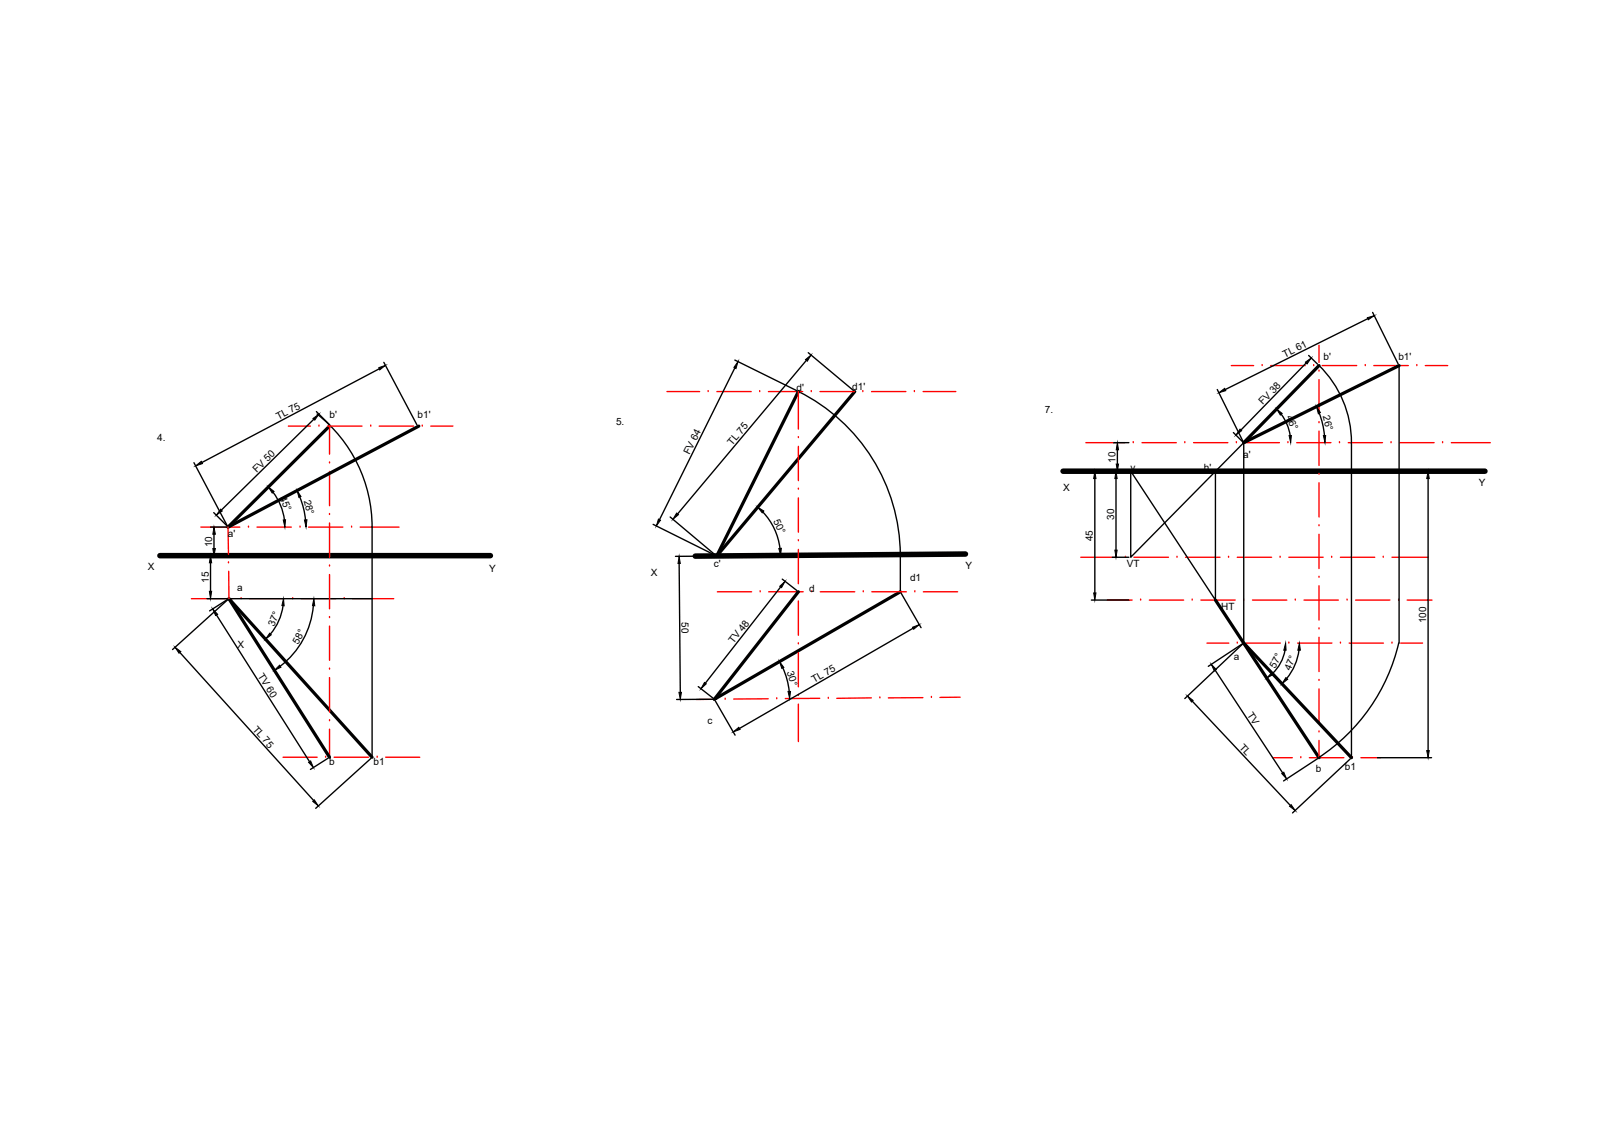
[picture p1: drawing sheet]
<svg xmlns="http://www.w3.org/2000/svg" width="297mm" height="210mm" viewBox="0 0 297 210" stroke-linecap="round" stroke-linejoin="round" font-family="sans-serif">
<!-- layer: 0 -->
<path d="M195.5 86.7h77.6M29.4 102.2h60.8M177.6 101.9l-49.7 .4" fill="none" stroke="#000" stroke-width="1"/>
<g fill="none" stroke="#f00" stroke-width=".25">
<path d="M53 78.4h4.1M58.7 78.4h.1M60.3 78.4h6.3M60.6 78.4v5.2M68.2 78.4h.1M69.8 78.4h6.3M77.7 78.4h.1M79.2 78.4h4.1M122.7 72h6M130.2 72h.1M131.9 72h6.3M139.7 72h.1"/>
<path d="M141.3 72h6.3M146.8 72v6.9M149.2 72h.1M150.8 72h6.3M158.7 72h.1M160.3 72h6.3M168.2 72h.1M169.8 72h6M226.5 67.3h4.1M232.1 67.3h.1M233.7 67.3h6.4M241.6 67.3h.1"/>
<path d="M242.6 77.8h.1M242.6 68.3h.1M242.6 63.5v3.2M242.6 69.8v6.3M242.6 79.3v6.3M243.2 67.3h6.3M251.1 67.3h.1M252.7 67.3h6.3M260.6 67.3h.1M262.2 67.3h4.1M36.9 97h7.2M41.9 97l.1 5"/>
<path d="M45.7 97h.1M47.3 97h6.3M55.2 97h.1M56.8 97h6.3M60.6 85.2h.1M60.6 94.6h.1M60.6 86.7v6.3M60.6 96.2v6.3M64.7 97h.1M66.2 97h7.2M146.8 80.5h.1M146.8 90h.1"/>
<path d="M146.8 99.5h.1M146.8 82.1v6.3M146.8 91.6v6.3M199.7 81.4h7.2M208.4 81.4h.1M210 81.4h6.4M217.9 81.4h.1M219.5 81.4h6.3M227.4 81.4h.1M229 81.4h6.3M236.9 81.4h.1M238.5 81.4h6.3"/>
<path d="M242.6 96.7h.1M242.6 87.2h.1M242.6 88.8v6.3M242.6 98.3v6.3M246.4 81.4h.1M248 81.4h6.3M255.8 81.4h.1M257.5 81.4h6.3M265.3 81.4h.1M266.9 81.4h7.2M35.2 110.1h7.6M42 103.5h.1"/>
<path d="M42.1 105.1v5M44.4 110.1h.1M45.9 110.1h6.4M53.8 110.1h.1M55.4 110.1h6.4M60.6 104.1h.1M60.6 113.6h.1M60.6 105.7v6.3M60.6 115.2v6.3M63.3 110.1h.1M64.9 110.1h7.5M131.9 108.9h6.3"/>
<path d="M139.8 108.9h.1M141.4 108.9h6.3M146.8 109h.1M146.8 118.4h.1M146.8 101.1v6.3M146.8 110.6v6.3M149.3 108.9h.1M150.9 108.9h6.3M158.8 108.9h.1M160.3 108.9h6.4M168.3 108.9h.1M169.8 108.9h6.3"/>
<path d="M198.8 102.5h6.6M203.7 110.4h4.5M207 102.5h.1M208.6 102.5h6.3M209.8 110.4h.1M211.4 110.4h6.3M216.5 102.5h.1M218 102.5h6.4M219.3 110.4h.1M220.9 110.4h6.3M222 118.3h4M226 102.5h.1"/>
<path d="M227.6 118.3h.1M227.6 102.5h6.3M228.8 110.4h.1M229.2 118.3h6.3M230.4 110.4h6.3M235.4 102.5h.1M237.1 118.3h.1M237.1 102.5h6.3M238.2 110.4h.1M238.7 118.3h6.3M239.8 110.4h6.4M242.6 115.7h.1"/>
<path d="M242.6 106.2h.1M242.6 107.8v6.3M242.6 117.2v6.4M244.9 102.5h.1M246.5 118.3h.1M246.5 102.5h6.3M247.8 110.4h.1M248.1 118.3h6.4M249.3 110.4h6.3M254.4 102.5h.1M256 118.3h.1M256 102.5h6.7"/>
<path d="M257.2 110.4h.1M257.6 118.3h4M258.8 110.4h4.6M52.1 139.3h6.2M59.9 139.3h.1M60.6 123.1h.1M60.6 132.6h.1M60.6 124.7v6.3M60.6 134.1v5.2M61.5 139.3h6.3M69.4 139.3h.1M70.9 139.3h6.3"/>
<path d="M131.8 128.6l-3.7 .1M133.4 128.6h.1M141.3 128.6h-6.4M142.9 128.6h.1M146.8 127.9h.1M146.8 120v6.4M146.8 129.5v6.9M150.8 128.5h-6.4M152.3 128.5h.1M160.3 128.4l-6.4 .1M161.8 128.4h.1M169.7 128.3l-6.3 .1"/>
<path d="M171.3 128.3h.1M176.6 128.3h-3.7M234.1 139.4h3.6M239.3 139.4h.1M240.8 139.4h6.4M242.6 134.6h.1M242.6 125.2h.1M242.6 126.7v6.3M242.6 136.2v3.2M248.7 139.4h.1M250.3 139.4h3.6"/>
</g>
<path d="M60.6 78.4l-18.7 18.6 35.1-18.6M146.8 72l-15 30.3 25.4-30.3M242.6 67.3l-13.8 14.1 28.5-14.1M146.8 108.9l-15.4 19.7 34.2-19.7M223.5 110.4l19.1 29M228.8 118.3l19.8 21.1M60.6 139.3l-18.5-29.2 26.3 29.2" fill="none" stroke="#000" stroke-width=".59"/>
<g fill="none" stroke="#000" stroke-width=".25">
<path d="M251.6 58.6l-26.2 13.1M252.5 57.5l4.7 9.5M57.7 77.1l-17 16.7M58.2 75.7l2.4 2.4M58.3 76.2a26.4 26.4 0 0 1 10.1 20.8M69.8 67.8l-32.6 17.3M70.6 66.7l6.1 11.5M135.2 66.2l11.3 5.7M135.2 67.7l-13.9 27.9M146.8 72a33.8 33.8 0 0 1 18.8 30M148.3 66.3l-23.7 28.3M148.7 64.9l8.3 6.9"/>
<path d="M223.9 71.7l4.7 9.4M226.9 79.6l1.6 1.6M235.7 76.2l.9 1.6 .7 2.3M240.2 66.8l-12 12.3M240.7 65.4l1.6 1.6M242.6 67.2a19.8 19.8 0 0 1 6 14.2v58M242.6 76l.7 2.3 .3 1.8M257.3 67.3v51M35.7 85.1l6.1 11.6M38.7 97h2.9M39.3 94.3l2.4 2.4M39.4 98.3v2.6"/>
<path d="M50.2 90.6a10.5 10.5 0 0 1 2.1 5M55.1 91.4l.6 1.8 .5 2.4M68.4 97v42.3M120.1 96.5l11.4 5.6M123.3 95.1l8.3 7M140.3 94.2a11.7 11.7 0 0 1 3.2 6.7M200.7 86.7h6.9M201.4 88v21.1M204.8 81.4h2.8M205.3 88v13.2M205.5 82.7v2.7M223.5 86.7v23.7l-15.5-23.7v15.8l20.8-21.1v36.9"/>
<path d="M253.4 86.7h9.9M262.7 88v50.1M38 110.1h3.8M38 102.2h3.8M38.7 103.5v5.3M39.8 113.1l17.1 27M41.8 110.3l-3.2 2.1M41.9 110.3l-10.2 9.2M42.1 110.1h26.3M52.1 111.4a10.1 10.1 0 0 1-2.4 5.2M57.6 111.4a15.7 15.7 0 0 1-6.1 11.2M124.9 103.7l.2 23.7"/>
<path d="M131.5 102.3h-7.3M143.6 108l-13.9 17.7M143.9 106.5l2.7 2.2M165.6 102v6.9M165.8 109.2l3.6 6.3M168 115.6l-32 18.4M200.7 110.4h6.9M204.6 102.5h3M228.5 118.5l-6.3 4.1M228.5 118.5l-10.6 10M236.3 119.6l-.3 1.4-.6 1.3-1.4 1.6M238.9 119.6a10.3 10.3 0 0 1-2.2 5.2"/>
<path d="M257.3 118.3a34.7 34.7 0 0 1-14.7 21.1M33.1 120l24.6 27.3M60.4 139.5l-3.3 2M68.2 139.5l-10.1 9.2M128.4 126.3l2.7 2.1M131.6 128.9l3.6 6.3M131.7 128.6l-7.3 .1M144 122.9l.8 2.4 .4 1.9M219.3 129l18 19.2M223.5 123.3l12.4 18.9M242.3 139.6l-6.2 4.1M248.4 139.6l-10.7 9.9"/>
<path d="M253.4 139.4h9.9"/>
</g>
<g fill="#000" stroke="#000" stroke-width=".18">
<path d="M251.5 58.4l1.3-.3-1.1 .7zM57.6 77l1.1-.8-.8 1.1zM69.7 67.6l1.2-.4-1.1 .9zM135.7 66.5l-.3 1.3-.4-.2zM148.2 66.2l1-.9-.7 1.1zM224.2 72.2l1-.8 .3 .5zM228.1 78.9l.3 .3-1.1 .8zM234.8 75.3l1 .8-.3 .3zM240.1 66.6l1.1-.7-.8 1.1zM242.1 74.8l.8 1.1-.4 .2zM36 85.7l1-.8 .2 .4zM39.4 97l.2 1.3h-.5z"/>
<path d="M40.6 93.7l.3 .3-1.1 .8zM49.3 89.6l1.1 .8-.3 .3zM52.1 95.7l.4-.1-.1 1.4zM54.6 90.2l.8 1.1-.4 .2zM56 95.7l.5-.1-.2 1.4zM121.1 95.5l.4 .2-.8 1.1zM124.4 94.4l.4 .3-1 .8zM139.3 93.3l1.2 .7-.3 .3zM201.4 86.7l.2 1.3h-.4zM205.3 86.7l.2 1.3h-.5zM205.3 85.4h.4l-.2 1.3zM205.5 81.4l.2 1.3h-.4z"/>
<path d="M237.1 80.1h.4l-.1 1.3zM243.4 80.1h.4l-.1 1.3zM262.7 86.7l.2 1.3h-.5zM32.2 119.1l1.1 .8-.4 .3zM38.5 108.8h.4l-.2 1.3zM38.7 102.2l.2 1.3h-.4zM39.1 100.9h.5l-.2 1.3zM39.1 112l.9 1-.3 .2zM49.6 116.5l.3 .3-1.1 .8zM52.1 110.1l.2 1.3h-.5zM57.7 110.1l.2 1.3h-.4zM124.9 102.3l.2 1.4h-.4z"/>
<path d="M143.4 107.9l1-.9-.7 1.1zM143.2 100.9h.5l-.1 1.3zM167.8 115.4l1.3-.5-1.1 .9zM201.2 109.1h.4l-.2 1.3zM205 101.2h.5l-.2 1.3zM236.5 118.3v1.3h-.4zM239 118.3l.2 1.3h-.5zM50.5 123.3l.9-.9 .3 .4zM56.8 140.2l.3-.2 .5 1.2zM124.9 127.4h.4l-.2 1.3zM129.6 125.5l.3 .3-1 .9zM134.9 134.6l1-.8 .2 .4z"/>
<path d="M143.4 121.7l.8 1.1-.4 .2zM144.9 127.2h.5l-.2 1.3zM218.4 128l1 .8-.3 .3zM222.8 122.2l.9 1-.4 .2zM233.9 123.8l.2 .3-1.1 .6zM236.5 124.7l.3 .3-1 .8zM262.4 138.1h.5l-.2 1.3zM57.5 147.4l.3-.3 .7 1.1zM235.7 142.3l.4-.2 .5 1.2zM237.2 148.3l.3-.3 .7 1.1z"/>
</g>
<g font-size="1.8">
<text x="236.3" y="65.8" transform="rotate(-26 236.3 65.8)">TL 61</text>
<text x="146.5" y="71.9">d'</text>
<text x="156.7" y="71.7">d1'</text>
<text x="243.4" y="66.2">b'</text>
<text x="257.2" y="66.2">b1'</text>
<text x="51.2" y="77.2" transform="rotate(-28 51.2 77.2)">TL 75</text>
<text x="60.6" y="76.9">b'</text>
<text x="76.8" y="76.9">b1'</text>
<text x="192.2" y="75.9">7.</text>
<text x="232.3" y="74.5" transform="rotate(-46 232.3 74.5)">FV 38</text>
<text x="236.5" y="76.7" transform="rotate(67 236.5 76.7)">46°</text>
<text x="243.3" y="76.6" transform="rotate(77 243.3 76.6)">26°</text>
<text x="28.9" y="81.1">4.</text>
<text x="113.3" y="78.2">5.</text>
<text x="126.8" y="83.7" transform="rotate(-63 126.8 83.7)">FV 64</text>
<text x="134.7" y="82" transform="rotate(-50 134.7 82)">TL 75</text>
<text x="47.2" y="87" transform="rotate(-45 47.2 87)">FV 50</text>
<text x="205.2" y="85.2" transform="rotate(-90 205.2 85.2)">10</text>
<text x="207.9" y="86.7">v</text>
<text x="221.4" y="86.7">h'</text>
<text x="228.7" y="84.3">a'</text>
<text x="272" y="89.4">Y</text>
<text x="51.4" y="91.6" transform="rotate(68 51.4 91.6)">45°</text>
<text x="55.9" y="92.1" transform="rotate(76 55.9 92.1)">28°</text>
<text x="142.2" y="95.9" transform="rotate(65 142.2 95.9)">50°</text>
<text x="195.5" y="90.3">X</text>
<text x="204.9" y="95.6" transform="rotate(-90 204.9 95.6)">30</text>
<text x="39" y="100.7" transform="rotate(-90 39 100.7)">10</text>
<text x="41.9" y="98.7">a'</text>
<text x="201" y="99.6" transform="rotate(-90 201 99.6)">45</text>
<text x="27.2" y="104.8">X</text>
<text x="38.4" y="107.3" transform="rotate(-90 38.4 107.3)">15</text>
<text x="90" y="105.3">Y</text>
<text x="119.7" y="105.9">X</text>
<text x="131.3" y="104.3">c'</text>
<text x="167.4" y="106.9">d1</text>
<text x="177.6" y="104.6">Y</text>
<text x="207.2" y="104.3">VT</text>
<text x="43.6" y="108.7">a</text>
<text x="148.8" y="108.9">d</text>
<text x="224.6" y="112.3">HT</text>
<text x="43.7" y="119.2">X</text>
<text x="50.4" y="115.3" transform="rotate(-67 50.4 115.3)">37°</text>
<text x="54.8" y="118.7" transform="rotate(-61 54.8 118.7)">58°</text>
<text x="125.3" y="114.5" transform="rotate(89 125.3 114.5)">50</text>
<text x="134.9" y="118.5" transform="rotate(-52 134.9 118.5)">TV 48</text>
<text x="262.3" y="114.6" transform="rotate(-90 262.3 114.6)">100</text>
<text x="47.4" y="124.4" transform="rotate(58 47.4 124.4)">TV 60</text>
<text x="144.7" y="123.6" transform="rotate(74 144.7 123.6)">30°</text>
<text x="149.8" y="125.6" transform="rotate(-30 149.8 125.6)">TL 75</text>
<text x="226.9" y="121.5">a</text>
<text x="234.6" y="123" transform="rotate(-62 234.6 123)">57°</text>
<text x="237.3" y="123.5" transform="rotate(-67 237.3 123.5)">47°</text>
<text x="229.3" y="131.6" transform="rotate(57 229.3 131.6)">TV</text>
<text x="46.4" y="134.2" transform="rotate(48 46.4 134.2)">TL 75</text>
<text x="130.1" y="133.2">c</text>
<text x="227.8" y="137.6" transform="rotate(47 227.8 137.6)">TL</text>
<text x="60.5" y="140.7">b</text>
<text x="68.7" y="140.7">b1</text>
<text x="242" y="142.1">b</text>
<text x="247.3" y="141.7">b1</text>
</g>
</svg>
